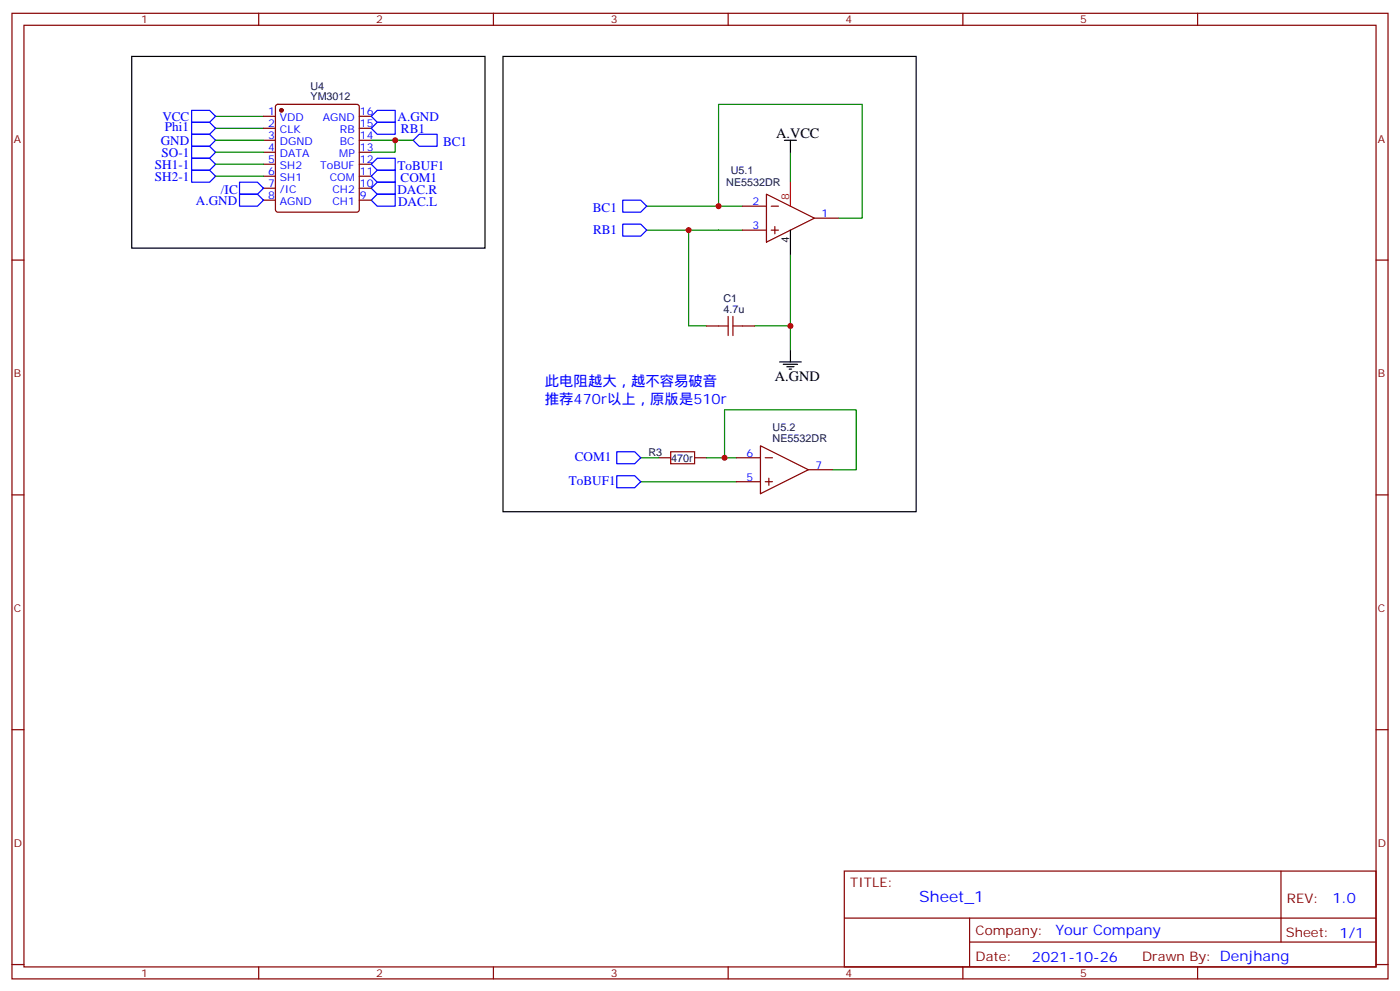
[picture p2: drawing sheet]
<svg xmlns="http://www.w3.org/2000/svg" width="412mm" height="292mm" viewBox="0 0 412 292" stroke-linecap="round" stroke-linejoin="round" font-family="sans-serif">
<g fill="none" stroke="#870000" stroke-width=".35">
<path d="M3.5 3.9h405.4v284.4h-405.4zM7.1 7.4h398.2v277.3h-398.2zM76.2 3.9v3.5M145.3 3.9v3.5M214.5 3.9v3.5M283.6 3.9v3.5M352.8 3.9v3.5M77.6 34.3h3.5M77.6 37.8h3.5M81.4 30.9l.4-.2h23.3l.5 .2 .2 .5v30.4l-.2 .5-.5 .2h-23.3l-.5-.3-.2-.4v-30.4zM105.8 34.3h3.6M105.8 37.8h3.6"/>
<path d="M77.6 41.3h3.5M77.6 44.8h3.5M77.6 48.4h3.5M77.6 51.9h3.5M77.6 55.4h3.5M77.6 58.9h3.5M105.8 41.3h3.6M105.8 44.8h3.6M105.8 48.4h3.6M105.8 51.9h3.6M105.8 55.4h3.6M105.8 58.9h3.6"/>
<path d="M225.8 57.2l14.1 7-14.1 7.1zM3.5 76.6h3.6M218.7 60.7h7.1M218.7 67.8h7.1M227.2 60.7h2.1M227.2 67.8h2.1M228.2 66.7v2.1M239.9 64.2h7M405.3 76.6h3.6M208.1 96h3.6M218.7 96h3.5M194 134.8h3.6"/>
<path d="M204.6 134.8h3.5M217 134.8h7M224 131.3l14.1 7-14.1 7.1zM225.4 134.8h2.1M238.1 138.3h7.1M3.5 145.7h3.6M217 141.9h7M225.4 141.9h2.1M226.5 140.8v2.1M405.3 145.7h3.6M3.5 214.9h3.6M405.3 214.9h3.6"/>
<path d="M248.7 256.5h156.6v28.2h-156.6zM377.3 256.5v20.9M248.7 270.4h156.5M285.6 277.4h119.6M285.6 270.4v14.1M3.5 284h3.6M76.2 284.7v3.6M145.3 284.7v3.6M214.5 284.7v3.6M283.6 284.7v3.6M352.8 284.7v3.6M405.3 284h3.6"/>
</g>
<g fill="none" stroke="#008700" stroke-width=".35">
<path d="M63.5 34.3h14.1M63.5 37.8h14.1M63.5 41.3h14.1M63.5 44.8h14.1M63.5 48.4h14.1M63.5 51.9h14.1M109.4 41.3h12.3M116.4 41.3v3.5h-7M232.8 44.8v8.9M190.5 67.8h28.2M190.5 60.7h21.2M202.8 67.8v28.2h5.3"/>
<path d="M218.7 60.7h-7v-30h42.3v33.5h-7.1M232.8 74.8v28.2M222.2 96h10.6M188.7 134.8h5.3M208.1 134.8h8.9M213.4 134.8v-14.1h38.8v17.6h-7M188.7 141.9h28.3"/>
</g>
<g fill="none" stroke="#00f" stroke-width=".35">
<path d="M56.4 36h5.3l1.8 1.8-1.8 1.7h-5.3zM56.4 32.5h5.3l1.8 1.8-1.8 1.7h-5.3zM56.4 39.5h5.3l1.8 1.8-1.8 1.8h-5.3zM109.4 37.8l1.7-1.8h5.3v3.5h-5.3zM111.1 32.5h5.3v3.5h-5.3l-1.7-1.7zM56.4 43.1h5.3l1.8 1.7-1.8 1.8h-5.3zM56.4 46.6h5.3l1.8 1.8-1.8 1.7h-5.3zM56.4 50.1h5.3l1.8 1.8-1.8 1.8h-5.3zM70.6 57.2h5.2l1.8 1.7-1.8 1.8h-5.2zM70.6 53.7h5.2l1.8 1.7-1.8 1.8h-5.2zM111.1 53.7h5.3v3.5h-5.3l-1.7-1.8zM111.1 57.2h5.3v3.5h-5.3l-1.7-1.8z"/>
<path d="M111.1 46.6h5.3v3.5h-5.3l-1.7-1.7zM111.1 50.1h5.3v3.6h-5.3l-1.7-1.8zM121.7 41.3l1.8-1.8h5.3v3.6h-5.3zM183.4 58.9h5.3l1.8 1.8-1.8 1.8h-5.3zM183.4 66h5.3l1.8 1.8-1.8 1.7h-5.3zM181.7 133h5.3l1.7 1.8-1.7 1.8h-5.3zM181.7 140.1h5.3l1.7 1.8-1.7 1.7h-5.3z"/>
</g>
<circle cx="82.9" cy="32.5" r=".53" fill="#870000" stroke="#870000" stroke-width=".35"/>
<path d="M211.7 96h2.8M214.5 93.2v5.6M215.9 93.2v5.6M215.9 96h2.8M197.6 133h7v3.6h-7z" fill="none" stroke="#a10000" stroke-width=".35"/>
<path d="M38.8 16.6h104.1v56.5h-104.1zM231.1 41.3h3.5M232.8 41.3v3.5M232.8 67.8v7M229.7 106.6h6.3M230.7 107.3h4.2M231.8 108h2.1M232.5 108.7h.7M232.8 103v3.6" fill="none" stroke="#000" stroke-width=".35"/>
<path d="M232.8 53.7v7" fill="none" stroke="#f00" stroke-width=".35"/>
<g fill="#c00">
<circle cx="232.8" cy="96" r=".88"/>
<circle cx="213.4" cy="134.8" r=".88"/>
<circle cx="211.7" cy="60.7" r=".88"/>
<circle cx="116.4" cy="41.3" r=".88"/>
<circle cx="202.8" cy="67.8" r=".88"/>
</g>
<path d="M148.2 16.6h121.7v134.1h-121.7z" fill="none" stroke="#000" stroke-width=".35"/>
<text font-size="4.6" fill="#00f" x="270.8" y="265.5">Sheet_1</text>
<g font-size="4.2">
<text x="228.6" y="40.6">A.VCC</text>
<text x="228.2" y="112.2">A.GND</text>
</g>
<g font-size="4.2" fill="#00f">
<text x="160.5" y="113.6">此电阻越大，越不容易破音</text>
<text x="160.5" y="118.9">推荐470r以上，原版是510r</text>
<text x="392.5" y="265.8">1.0</text>
<text x="310.9" y="275.3">Your Company</text>
<text x="304" y="283.1">2021-10-26</text>
</g>
<g font-size="3.9" fill="#00f">
<text x="47.8" y="35.5">VCC</text>
<text x="117.1" y="35.5">A.GND</text>
<text x="48.6" y="38.5">Phi1</text>
<text x="118.1" y="39">RB1</text>
<text x="47.4" y="42.6">GND</text>
<text x="47.6" y="46.1">SO-1</text>
<text x="130.5" y="43.1">BC1</text>
<text x="45.6" y="49.7">SH1-1</text>
<text x="45.6" y="53.2">SH2-1</text>
<text x="117.1" y="50.1">ToBUF1</text>
<text x="118" y="53.7">COM1</text>
<text x="65.1" y="57.2">/IC</text>
<text x="117.1" y="57.2">DAC.R</text>
<text x="57.7" y="60.2">A.GND</text>
<text x="117.3" y="60.7">DAC.L</text>
<text x="174.6" y="62.5">BC1</text>
<text x="174.7" y="69">RB1</text>
<text x="169.3" y="135.9">COM1</text>
<text x="167.6" y="142.9">ToBUF1</text>
</g>
<g font-size="3.9" fill="#800">
<text x="250.5" y="261.1">TITLE:</text>
<text x="379.1" y="265.8">REV:</text>
<text x="287.4" y="275.3">Company:</text>
<text x="378.7" y="275.9">Sheet: 1/1</text>
<text x="287.4" y="283">Date:</text>
<text x="336.4" y="283.1">Drawn By: Denjhang</text>
</g>
<g font-size="3.2" fill="#800">
<text x="41.6" y="6.9">1</text>
<text x="110.8" y="6.9">2</text>
<text x="179.9" y="6.9">3</text>
<text x="249.1" y="6.9">4</text>
<text x="318.2" y="6.9">5</text>
<text x="4.1" y="42">A</text>
<text x="405.9" y="42">A</text>
<text x="4.1" y="111.2">B</text>
<text x="405.9" y="111.2">B</text>
<text x="4.1" y="180.3">C</text>
<text x="405.9" y="180.3">C</text>
<text x="4.1" y="249.4">D</text>
<text x="405.9" y="249.4">D</text>
<text x="41.6" y="287.7">1</text>
<text x="110.8" y="287.7">2</text>
<text x="179.9" y="287.7">3</text>
<text x="249.1" y="287.7">4</text>
<text x="318.2" y="287.7">5</text>
</g>
<g font-size="3.2" fill="#000080">
<text x="91.5" y="29.5">YM3012</text>
<text x="91.5" y="26.4">U4</text>
<text x="215.2" y="51.3">U5.1</text>
<text x="213.9" y="54.8">NE5532DR</text>
<text x="213.1" y="89">C1</text>
<text x="213.1" y="92.1">4.7u</text>
<text x="227.6" y="130">NE5532DR</text>
<text x="227.6" y="126.9">U5.2</text>
<text x="191" y="134.2">R3</text>
<text x="197.7" y="135.9">470r</text>
</g>
<g font-size="3.2" fill="#00f">
<text x="78.9" y="33.9">1</text>
<text x="82.4" y="35.7">VDD</text>
<text x="95.1" y="35.7">AGND</text>
<text x="106" y="33.9">16</text>
<text x="78.9" y="37.4">2</text>
<text x="78.9" y="41">3</text>
<text x="82.4" y="39.2">CLK</text>
<text x="100.1" y="39.2">RB</text>
<text x="106" y="41">14</text>
<text x="106" y="37.4">15</text>
<text x="78.9" y="44.5">4</text>
<text x="82.4" y="42.7">DGND</text>
<text x="82.4" y="46.2">DATA</text>
<text x="99.9" y="46.2">MP</text>
<text x="100.1" y="42.7">BC</text>
<text x="106" y="44.5">13</text>
<text x="78.9" y="48">5</text>
<text x="78.9" y="51.5">6</text>
<text x="82.4" y="49.8">SH2</text>
<text x="82.4" y="53.3">SH1</text>
<text x="94.3" y="49.8">ToBUF</text>
<text x="97.1" y="53.3">COM</text>
<text x="106" y="51.5">11</text>
<text x="106" y="48">12</text>
<text x="78.9" y="55.1">7</text>
<text x="78.9" y="58.6">8</text>
<text x="82.4" y="56.8">/IC</text>
<text x="97.9" y="56.8">CH2</text>
<text x="106" y="58.6">9</text>
<text x="106" y="55.1">10</text>
<text x="82.4" y="60.4">AGND</text>
<text x="97.9" y="60.4">CH1</text>
<text x="221.6" y="60.4">2</text>
<text x="242" y="63.9">1</text>
<text x="221.6" y="67.4">3</text>
<text x="219.9" y="134.4">6</text>
<text x="240.2" y="138">7</text>
<text x="219.9" y="141.5">5</text>
</g>
<text font-size="3.2" fill="#f00" x="232.5" y="58.9" transform="rotate(-90 232.5 58.9)">8</text>
<text font-size="3.2" x="232.5" y="71.6" transform="rotate(-90 232.5 71.6)">4</text>
</svg>
